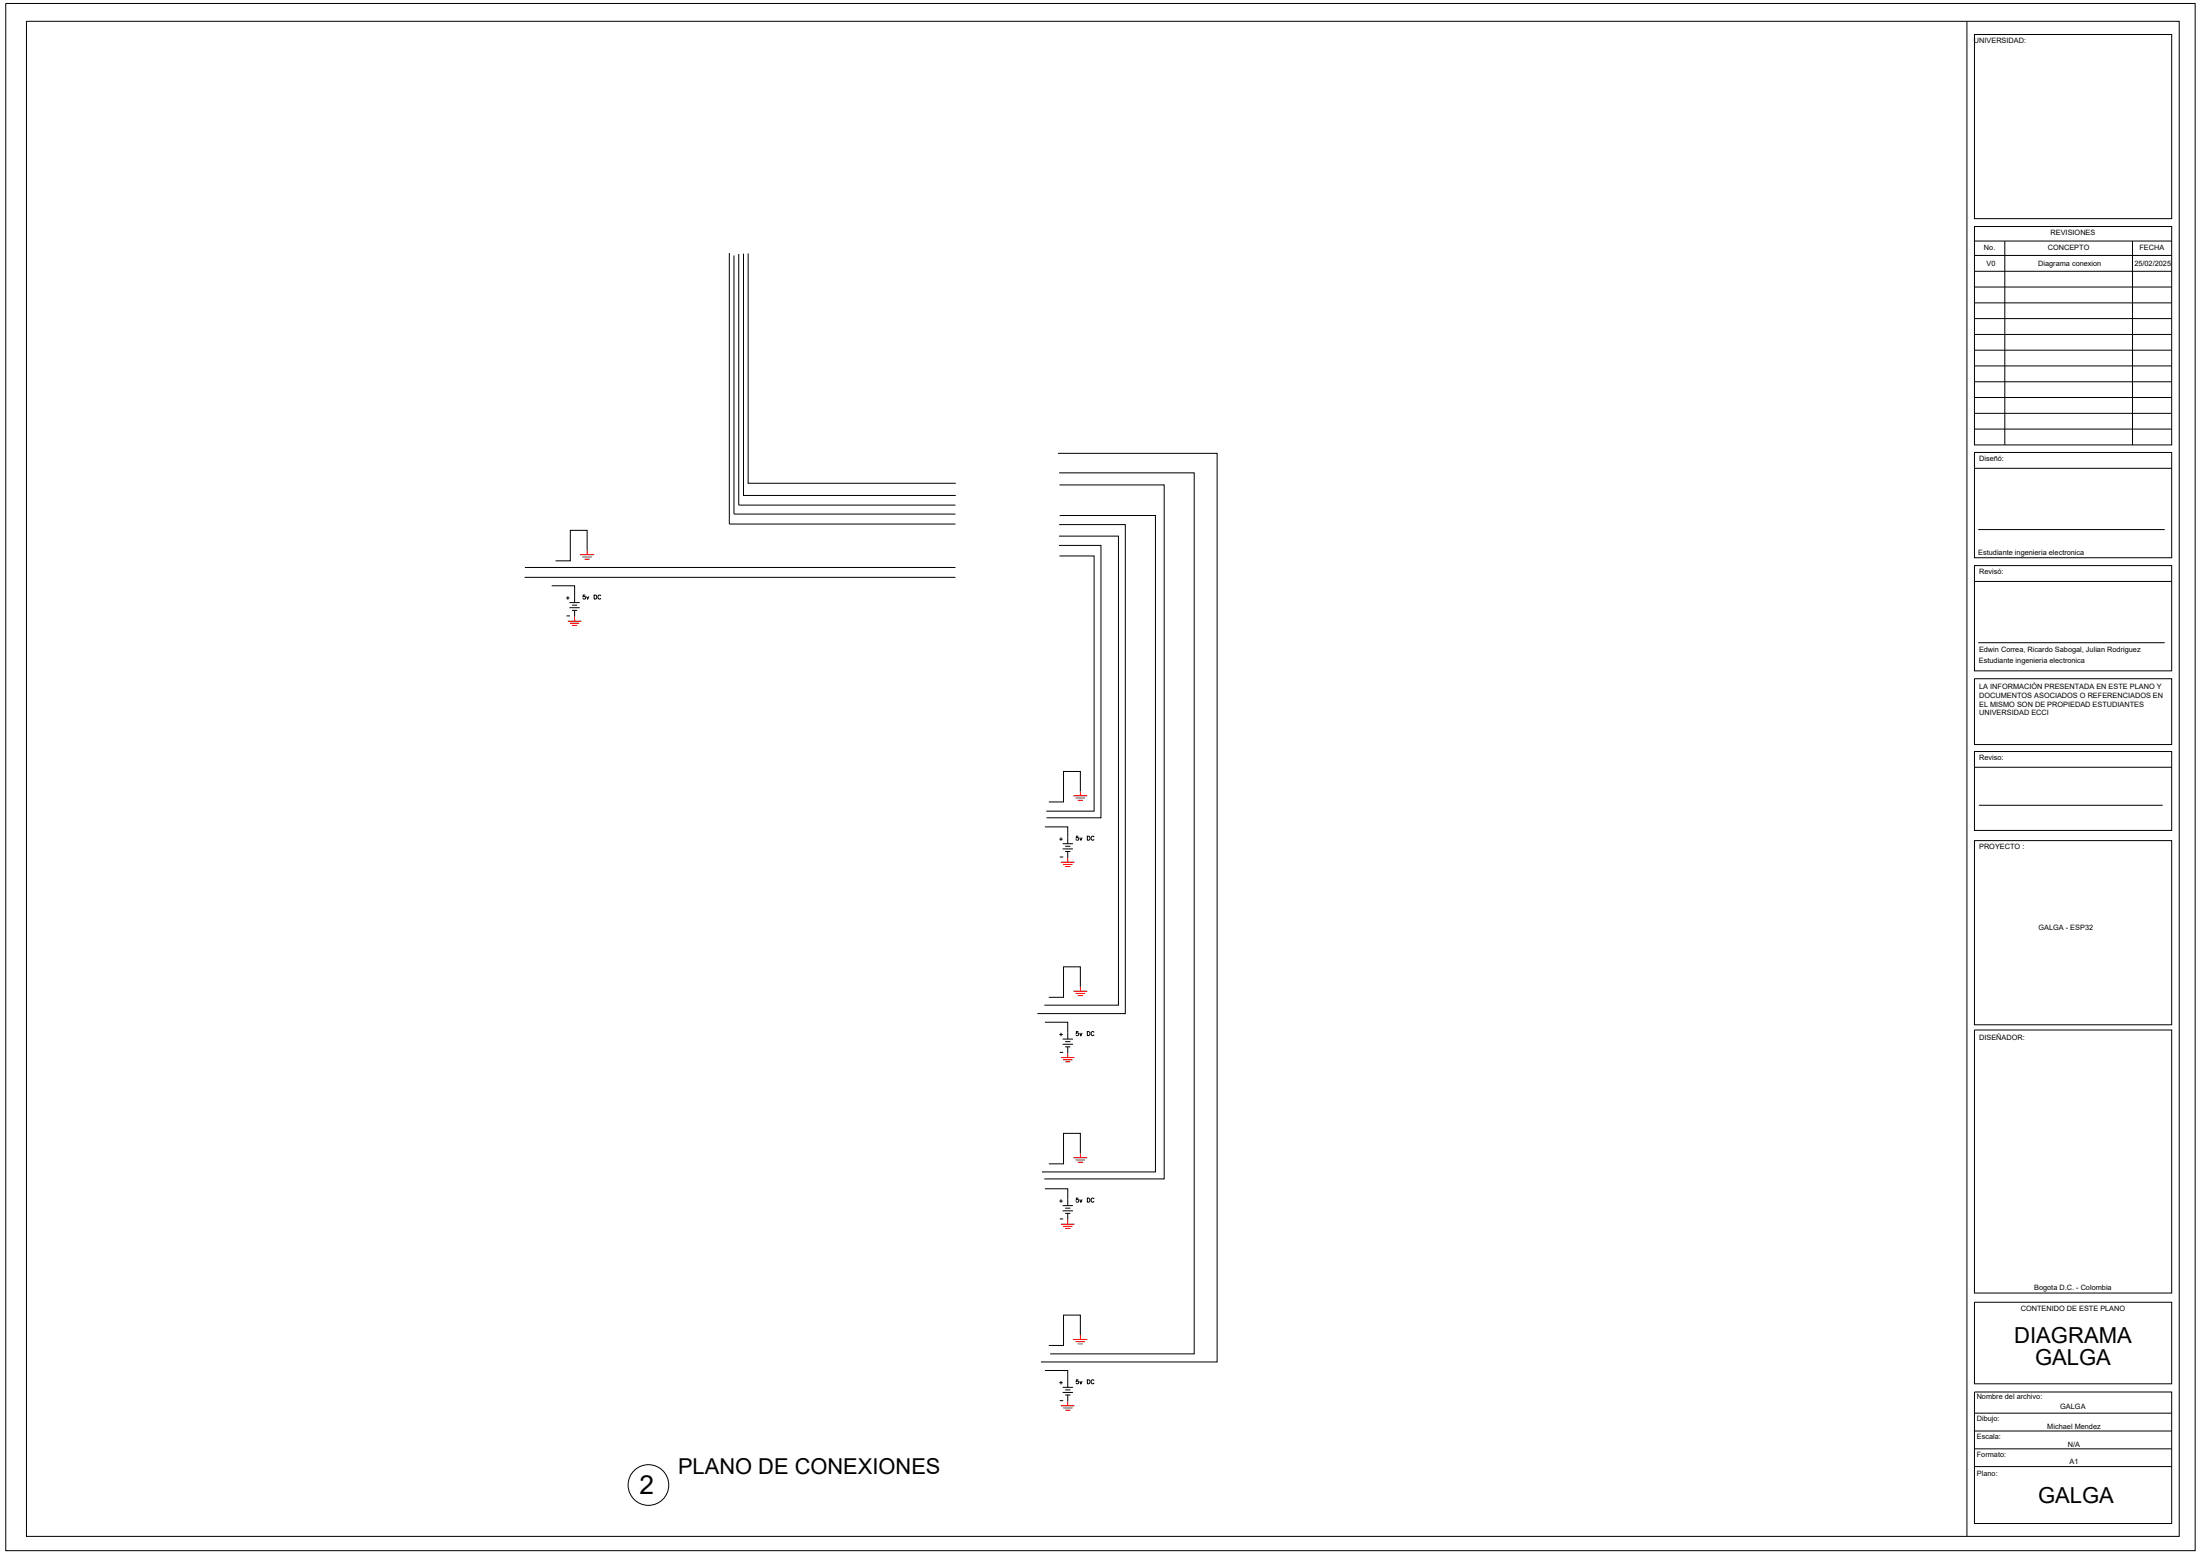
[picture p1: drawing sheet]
<svg xmlns="http://www.w3.org/2000/svg" width="841mm" height="594mm" viewBox="0 0 841 594" stroke-linecap="round" stroke-linejoin="round" font-family="sans-serif">
<!-- layer: 0 -->
<g fill="none" stroke="#000" stroke-width=".38">
<path d="M278.8 96.7v103.5h86.5M280.6 97.6v98.8h84.7M282.4 97v96h82.9M284.2 96.9v92.4h81.2M286 96.8v87.8h79.4M404.5 173.2h60.8v347.1h-67.4M404.9 180.7h51.6v336.5h-55.1M405 185.3h40.1v265.1h-45.9M405.1 196.9h36.6v250.8h-43.4M200.7 216.8h164.6M224.5 210.2v-7.6h-6.5v11.7h-5.6M404.8 208.4h16.1v104h-20.8"/>
<path d="M404.8 204.8h22.8v179.2h-28.4M404.9 200.4h25.3v186.8h-33.6M405 212.4h13.3v97.5h-18.3M200.5 220.6h164.8M210.9 223.8h8.8v4M217.7 230.2h3.9M217.7 232.2h3.9M218.7 231.2h1.9M218.7 233.2h1.9M219.7 233.2v2.4M399.5 315.9h8.7v4M413 302.3v-7.6h-6.4v11.7h-5.7"/>
<path d="M406.2 322.3h4M406.2 324.3h4M407.2 323.3h2M407.2 325.3h2M408.2 325.3v2.5M413 377v-7.6h-6.4v11.6h-5.7M399.5 390.5h8.7v4M406.2 397h4M406.2 399h4M407.2 397.9h2M407.2 399.9h2M408.2 399.9v2.5"/>
<path d="M399.5 454.2h8.7v3.9M413 440.6v-7.6h-6.4v11.6h-5.7M406.2 460.6h4M406.2 462.6h4M407.2 461.6h2M407.2 463.6h2M408.2 463.6v2.4M413 510v-7.6h-6.4v11.6h-5.7M399.5 523.6h8.7v6.4M405 528.2h1.3M405.6 527.6v1.3M406.2 530h4"/>
<path d="M406.2 532h4M407.2 531h2M407.2 532.9h2M408.2 532.9v2.5"/>
</g>
<g fill="none" stroke="#f00" stroke-width=".38">
<path d="M221.7 211.9h5.5M222.6 212.8h3.7M223.4 213.6h2M224.5 210.2v1.7M217 237.3h5.3M217.8 238.1h3.6M218.7 238.9h1.9M219.7 235.6v1.7M410.3 304.1h5.4M411.1 304.9h3.7M412 305.7h2M413 302.3v1.8"/>
<path d="M405.6 329.4h5.2M406.4 330.3h3.6M407.2 331.1h2M410.3 378.7h5.4M411.1 379.5h3.7M413 377v1.7M412 380.4h2M405.6 404h5.2M406.4 404.9h3.6M407.2 405.7h2M410.3 442.3h5.4M411.1 443.2h3.7"/>
<path d="M412 444h2M413 440.6v1.7M405.6 467.7h5.2M406.4 468.5h3.6M407.2 469.3h2M410.3 511.7h5.4M411.1 512.6h3.7M412 513.4h2M413 510v1.7M405.6 537.1h5.2M406.4 537.9h3.6M407.2 538.7h2"/>
</g>
<!-- layer: 6 -->
<g fill="none" stroke="#000" stroke-width=".38">
<path d="M2.2 1.3h837v591.1h-837zM10.1 8.1h823v578.9h-823zM751.9 8.1v578.9M754.8 13.2h75.4v70.3h-75.4zM754.8 86.5h75.4v83.5h-75.4zM754.8 92.1h75.4M754.8 97.6h75.4M766.4 92.1v77.9M815.2 92.1v77.9M754.8 103.6h75.4M754.8 109.7h75.4M754.8 115.7h75.4"/>
<path d="M754.8 121.7h75.4M754.8 127.8h75.4M754.8 133.8h75.4M754.8 139.8h75.4M754.8 145.9h75.4M754.8 151.9h75.4M754.8 157.9h75.4M754.8 172.9h75.4v40.2h-75.4zM754.8 163.9h75.4M754.8 178.9h75.4M754.8 216.1h75.4v40.2h-75.4zM754.8 222.1h75.4"/>
<path d="M754.8 259.3h75.4v25.2h-75.4zM756.2 245.5h71.3M754.8 287.1h75.4v30.2h-75.4zM754.8 293.1h75.4M756.5 307.7h70.3M754.8 321.2h75.4v70.3h-75.4zM754.8 393.5h75.4v100.5h-75.4zM754.8 497.5h75.4v31.2h-75.4zM754.8 531.8h75.4v50.3h-75.4zM754.8 539.9h75.4M754.8 546.7h75.4M754.8 553.5h75.4"/>
<path d="M754.8 560.3h75.4"/>
</g>
<!-- layer: 3 -->
<path d="M756.2 202.3h71.3" fill="none" stroke="#000" stroke-width=".38"/>
<!-- layer: G-ANNO-TTLB -->
<circle cx="247.9" cy="567.3" r="7.8" fill="none" stroke="#000" stroke-width=".38"/>
<text font-size="10" x="244.5" y="570.8">2</text>
<g font-size="8.4">
<text x="770" y="513.1">DIAGRAMA</text>
<text x="778" y="521.5">GALGA</text>
<text x="259.2" y="563.1">PLANO DE CONEXIONES</text>
<text x="779.1" y="574.2">GALGA</text>
</g>
<g font-size="4.4">
<text x="215.2" y="230.4">+</text>
<text x="221.5" y="230">5v DC</text>
<text x="403.6" y="322.4">+</text>
<text x="410.3" y="322.1">5v DC</text>
<text x="403.6" y="397.2">+</text>
<text x="410.3" y="396.9">5v DC</text>
<text x="403.6" y="460.7">+</text>
<text x="410.3" y="460.4">5v DC</text>
<text x="410.3" y="529.9">5v DC</text>
</g>
<g font-size="2.8">
<text x="754.6" y="16.6">UNIVERSIDAD:</text>
<text x="783.9" y="89.9">REVISIONES</text>
<text x="758.4" y="95.4">No.</text>
<text x="782.8" y="95.5">CONCEPTO</text>
<text x="817.8" y="95.5">FECHA</text>
<text x="759.4" y="101.7">V0</text>
<text x="779.1" y="101.7">Diagrama conexion</text>
<text x="815.9" y="101.7">25/02/2025</text>
<text x="756.6" y="176.2">Diseñó:</text>
<text x="756.2" y="211.9">Estudiante ingenieria electronica</text>
<text x="756.6" y="219.5">Revisó:</text>
<text x="756.5" y="249.1">Edwin Correa, Ricardo Sabogal, Julian Rodriguez</text>
<text x="756.5" y="253.3">Estudiante ingenieria electronica</text>
<text x="756.6" y="263.2">LA INFORMACIÓN PRESENTADA EN ESTE PLANO Y</text>
<text x="756.6" y="266.5">DOCUMENTOS ASOCIADOS O REFERENCIADOS EN</text>
<text x="756.6" y="269.9">EL MISMO SON DE PROPIEDAD ESTUDIANTES</text>
<text x="756.6" y="273.3">UNIVERSIDAD ECCI</text>
<text x="756.6" y="290.5">Reviso:</text>
<text x="756.6" y="324.5">PROYECTO :</text>
<text x="779.3" y="355.3">GALGA - ESP32</text>
<text x="756.6" y="397.3">DISEÑADOR:</text>
<text x="777.6" y="492.8">Bogota D.C. - Colombia</text>
<text x="772.5" y="500.9">CONTENIDO DE ESTE PLANO</text>
<text x="755.6" y="534.6">Nombre del archivo:</text>
<text x="787.6" y="538.4">GALGA</text>
<text x="755.7" y="542.8">Dibujo:</text>
<text x="782.7" y="545.9">Michael Mendez</text>
<text x="755.7" y="549.8">Escala:</text>
<text x="755.7" y="556.6">Formato:</text>
<text x="790.5" y="552.7">N/A</text>
<text x="755.7" y="563.9">Plano:</text>
<text x="791.1" y="559.5">A1</text>
</g>
<text font-size="2.6" x="215.2" y="236.4">-</text>
<g font-size="2.6" fill="#f00">
<text x="403.9" y="328.8">-</text>
<text x="403.9" y="403.2">-</text>
<text x="403.9" y="467.1">-</text>
<text x="403.9" y="536.2">-</text>
</g>
</svg>
